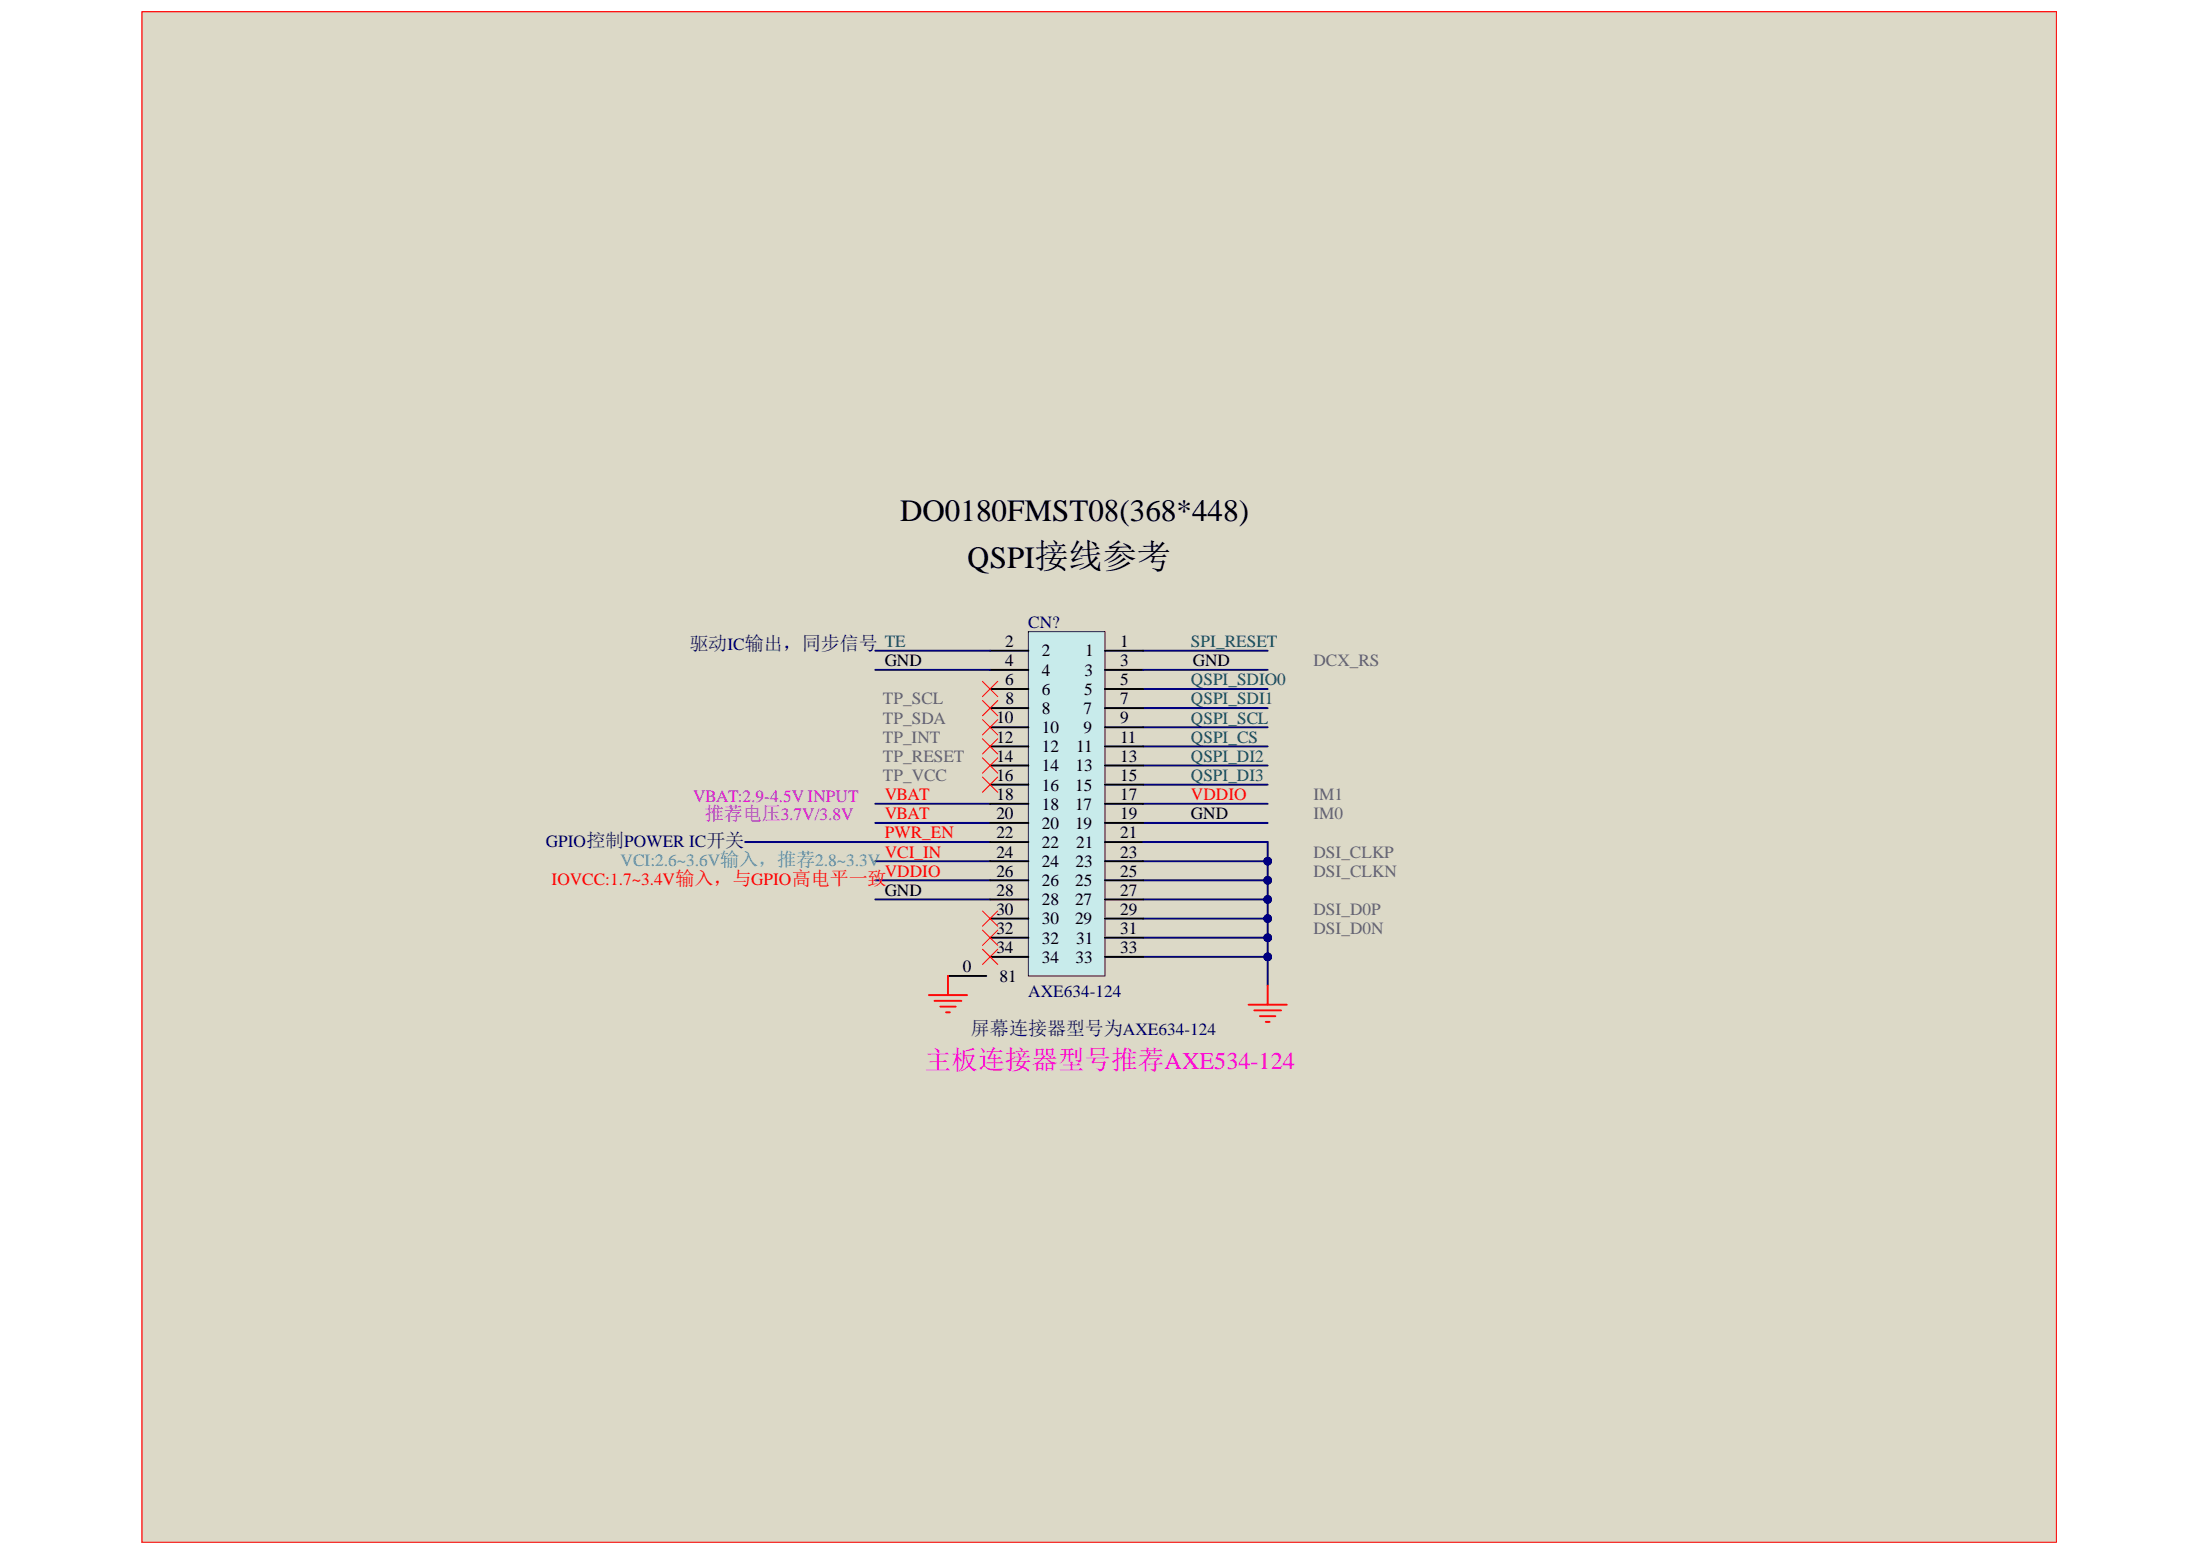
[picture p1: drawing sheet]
<svg xmlns="http://www.w3.org/2000/svg" width="297mm" height="210mm" viewBox="0 0 297 210" stroke-linecap="round" stroke-linejoin="round" font-family="sans-serif">
<path d="M19.2 1.6h258.4v206.6h-258.4z" fill-rule="evenodd" fill="#dcd9c7"/>
<path d="M19.2 1.6h258.4v206.6h-258.4z" fill="none" stroke="#f00" stroke-width=".14"/>
<path d="M19.2 1.6h258.4v206.6h-258.4z" fill-rule="evenodd" fill="#dcd9c7"/>
<path d="M19.2 1.6h258.4v206.6h-258.4z" fill="none" stroke="#f00" stroke-width=".14"/>
<path d="M154.4 98.2h16.8M154.4 95.6h16.8M154.4 93h16.8M154.4 87.8h16.8M154.4 111.1h16.8M154.4 108.5h16.8M154.4 105.9h16.8M154.4 116.3h16.8" fill="none" stroke="#000080" stroke-width=".26"/>
<circle cx="171.2" cy="116.2" r=".52" fill="#000080"/>
<circle cx="171.2" cy="116.2" r=".52" fill="none" stroke="#000080" stroke-width=".14"/>
<path d="M154.4 103.3h16.8M154.4 100.8h16.8M154.4 129.2h16.8" fill="none" stroke="#000080" stroke-width=".26"/>
<circle cx="171.2" cy="129.2" r=".52" fill="#000080"/>
<circle cx="171.2" cy="129.2" r=".52" fill="none" stroke="#000080" stroke-width=".14"/>
<path d="M154.4 126.6h16.8" fill="none" stroke="#000080" stroke-width=".26"/>
<circle cx="171.2" cy="126.6" r=".52" fill="#000080"/>
<circle cx="171.2" cy="126.6" r=".52" fill="none" stroke="#000080" stroke-width=".14"/>
<path d="M154.4 124h16.8" fill="none" stroke="#000080" stroke-width=".26"/>
<circle cx="171.2" cy="124" r=".52" fill="#000080"/>
<circle cx="171.2" cy="124" r=".52" fill="none" stroke="#000080" stroke-width=".14"/>
<path d="M154.4 121.4h16.8" fill="none" stroke="#000080" stroke-width=".26"/>
<circle cx="171.2" cy="121.4" r=".52" fill="#000080"/>
<circle cx="171.2" cy="121.4" r=".52" fill="none" stroke="#000080" stroke-width=".14"/>
<path d="M154.4 118.8h16.8" fill="none" stroke="#000080" stroke-width=".26"/>
<circle cx="171.2" cy="118.8" r=".52" fill="#000080"/>
<circle cx="171.2" cy="118.8" r=".52" fill="none" stroke="#000080" stroke-width=".14"/>
<path d="M100.6 113.7h33.1M118.2 111.1h15.5M118.2 108.5h15.5M118.2 116.3h15.5M118.2 118.8h15.5M118.2 121.4h15.5" fill="none" stroke="#000080" stroke-width=".26"/>
<path d="M138.9 85.3h10.3v46.4h-10.3z" fill-rule="evenodd" fill="#c8ebeb"/>
<path d="M138.9 85.3h10.3v46.4h-10.3z" fill="none" stroke="#800000" stroke-width=".14"/>
<g fill="none" stroke="#000" stroke-width=".26">
<path d="M133.7 87.8h5.2M133.7 90.4h5.2M133.7 93h5.2M133.7 95.6h5.2M133.7 98.2h5.2M149.2 87.8h5.2M149.2 90.4h5.2M149.2 93h5.2M149.2 95.6h5.2M149.2 98.2h5.2M133.7 100.8h5.2M133.7 103.3h5.2"/>
<path d="M133.7 105.9h5.2M133.7 108.5h5.2M133.7 111.1h5.2M133.7 113.7h5.2M133.7 116.3h5.2M133.7 118.8h5.2M149.2 100.8h5.2M149.2 103.3h5.2M149.2 105.9h5.2M149.2 108.5h5.2M149.2 111.1h5.2M149.2 113.7h5.2"/>
<path d="M149.2 116.3h5.2M149.2 118.8h5.2M128 131.7h5.2M133.7 121.4h5.2M133.7 124h5.2M133.7 126.6h5.2M133.7 129.2h5.2M149.2 121.4h5.2M149.2 124h5.2M149.2 126.6h5.2M149.2 129.2h5.2"/>
</g>
<path d="M125.4 134.3h5.2M126.2 135.1h3.6M127 135.9h2M127.7 136.7h.6M128 131.7v2.6" fill="none" stroke="#f00" stroke-width=".26"/>
<path d="M118.2 90.4h15.5M118.2 87.8h15.5M154.4 90.4h16.8M154.4 113.7h16.8v19.3" fill="none" stroke="#000080" stroke-width=".26"/>
<g fill="none" stroke="#f00" stroke-width=".14">
<path d="M132.6 92l2.1 2M132.6 94.6l2.1 2M132.6 97.1l2.1 2.1M132.6 99.7l2.1 2.1M134.7 92l-2.1 2M134.7 94.6l-2.1 2M134.7 97.1l-2.1 2.1M134.7 99.7l-2.1 2.1M132.6 102.3l2.1 2.1M132.6 104.9l2.1 2M134.7 102.3l-2.1 2.1M134.7 104.9l-2.1 2"/>
<path d="M132.6 125.5l2.1 2.1M132.6 123l2.1 2M132.6 128.1l2.1 2.1M134.7 125.5l-2.1 2.1M134.7 123l-2.1 2M134.7 128.1l-2.1 2.1"/>
</g>
<circle cx="171.2" cy="116.2" r=".52" fill="#000080"/>
<circle cx="171.2" cy="116.2" r=".52" fill="none" stroke="#000080" stroke-width=".14"/>
<circle cx="171.2" cy="118.8" r=".52" fill="#000080"/>
<circle cx="171.2" cy="118.8" r=".52" fill="none" stroke="#000080" stroke-width=".14"/>
<circle cx="171.2" cy="121.4" r=".52" fill="#000080"/>
<circle cx="171.2" cy="121.4" r=".52" fill="none" stroke="#000080" stroke-width=".14"/>
<circle cx="171.2" cy="124" r=".52" fill="#000080"/>
<circle cx="171.2" cy="124" r=".52" fill="none" stroke="#000080" stroke-width=".14"/>
<circle cx="171.2" cy="126.6" r=".52" fill="#000080"/>
<circle cx="171.2" cy="126.6" r=".52" fill="none" stroke="#000080" stroke-width=".14"/>
<circle cx="171.2" cy="129.2" r=".52" fill="#000080"/>
<circle cx="171.2" cy="129.2" r=".52" fill="none" stroke="#000080" stroke-width=".14"/>
<path d="M168.6 135.6h5.1" fill="none" stroke="#f00" stroke-width=".25"/>
<path d="M169.3 136.4h3.7M170.1 137.2h2.1M170.9 137.9h.5M171.2 133v2.6" fill="none" stroke="#f00" stroke-width=".26"/>
<g font-size="4.2">
<text x="121.5" y="70.4">DO0180FMST08(368*448)</text>
<text x="130.6" y="76.6">QSPI接线参考</text>
</g>
<text font-size="3.6" fill="#f0f" x="124.9" y="144.3">主板连接器型号推荐AXE534-124</text>
<g font-size="2.6" fill="#000080">
<text x="93.1" y="87.8">驱动IC输出，同步信号 TE</text>
<text x="131.1" y="139.6">屏幕连接器型号为AXE634-124</text>
</g>
<text font-size="2.6" fill="#90f" x="95.2" y="110.7">推荐电压3.7V/3.8V</text>
<g font-size="2.3">
<text x="119.5" y="89.9">GND</text>
<text x="135.7" y="87.3">2</text>
<text x="135.7" y="89.9">4</text>
<text x="140.7" y="88.6">2</text>
<text x="146.5" y="88.6">1</text>
<text x="151.2" y="89.9">3</text>
<text x="151.2" y="87.3">1</text>
<text x="161.1" y="89.9">GND</text>
<text x="135.7" y="92.5">6</text>
<text x="135.8" y="95.1">8</text>
<text x="140.7" y="91.2">4</text>
<text x="140.7" y="93.8">6</text>
<text x="146.4" y="93.8">5</text>
<text x="146.4" y="91.2">3</text>
<text x="151.2" y="92.5">5</text>
<text x="151.2" y="95.1">7</text>
<text x="134.5" y="97.7">10</text>
<text x="134.5" y="100.2">12</text>
<text x="140.7" y="96.4">8</text>
<text x="140.7" y="99">10</text>
<text x="140.7" y="101.6">12</text>
<text x="145.3" y="101.6">11</text>
<text x="146.3" y="96.4">7</text>
<text x="146.3" y="99">9</text>
<text x="151.2" y="100.2">11</text>
<text x="151.2" y="97.7">9</text>
<text x="134.5" y="102.8">14</text>
<text x="134.5" y="105.4">16</text>
<text x="134.6" y="108">18</text>
<text x="140.7" y="104.1">14</text>
<text x="140.7" y="106.7">16</text>
<text x="145.2" y="106.7">15</text>
<text x="145.2" y="104.1">13</text>
<text x="151.2" y="102.8">13</text>
<text x="151.2" y="108">17</text>
<text x="151.2" y="105.4">15</text>
<text x="134.5" y="110.6">20</text>
<text x="134.5" y="113.2">22</text>
<text x="140.7" y="109.3">18</text>
<text x="140.7" y="111.9">20</text>
<text x="145.1" y="109.3">17</text>
<text x="145.1" y="111.9">19</text>
<text x="151.2" y="113.2">21</text>
<text x="151.2" y="110.6">19</text>
<text x="160.8" y="110.6">GND</text>
<text x="134.5" y="115.8">24</text>
<text x="134.5" y="118.3">26</text>
<text x="140.7" y="114.4">22</text>
<text x="140.7" y="117">24</text>
<text x="140.7" y="119.6">26</text>
<text x="145.2" y="119.6">25</text>
<text x="145.2" y="117">23</text>
<text x="145.3" y="114.4">21</text>
<text x="151.2" y="115.8">23</text>
<text x="151.2" y="118.3">25</text>
<text x="119.5" y="120.9">GND</text>
<text x="134.5" y="123.5">30</text>
<text x="134.6" y="120.9">28</text>
<text x="140.7" y="122.2">28</text>
<text x="140.7" y="124.8">30</text>
<text x="145.1" y="122.2">27</text>
<text x="145.1" y="124.8">29</text>
<text x="151.2" y="120.9">27</text>
<text x="151.2" y="123.5">29</text>
<text x="130" y="131.2">0</text>
<text x="134.5" y="126.1">32</text>
<text x="134.5" y="128.7">34</text>
<text x="140.7" y="127.4">32</text>
<text x="140.7" y="130">34</text>
<text x="145.2" y="130">33</text>
<text x="145.3" y="127.4">31</text>
<text x="151.2" y="128.7">33</text>
<text x="151.2" y="126.1">31</text>
<text x="134.9" y="132.5">81</text>
</g>
<g font-size="2.3" fill="#000080">
<text x="138.8" y="84.8">CN?</text>
<text x="73.7" y="114.4">GPIO控制POWER IC开关</text>
<text x="138.8" y="134.6">AXE634-124</text>
</g>
<g font-size="2.3" fill="#134f5c">
<text x="160.8" y="87.3">SPI_RESET</text>
<text x="160.8" y="95.1">QSPI_SDI1</text>
<text x="160.8" y="92.5">QSPI_SDIO0</text>
<text x="160.8" y="100.2">QSPI_CS</text>
<text x="160.8" y="97.7">QSPI_SCL</text>
<text x="160.8" y="102.8">QSPI_DI2</text>
<text x="160.8" y="105.4">QSPI_DI3</text>
</g>
<g font-size="2.3" fill="#666">
<text x="177.3" y="89.9">DCX_RS</text>
<text x="119.2" y="95.1">TP_SCL</text>
<text x="119.2" y="100.2">TP_INT</text>
<text x="119.2" y="97.7">TP_SDA</text>
<text x="119.2" y="102.8">TP_RESET</text>
<text x="119.2" y="105.4">TP_VCC</text>
<text x="177.3" y="108">IM1</text>
<text x="177.3" y="110.6">IM0</text>
<text x="177.3" y="118.3">DSI_CLKN</text>
<text x="177.3" y="115.8">DSI_CLKP</text>
<text x="177.3" y="123.5">DSI_D0P</text>
<text x="177.3" y="126.1">DSI_D0N</text>
</g>
<g font-size="2.3" fill="#f00">
<text x="119.5" y="108">VBAT</text>
<text x="160.8" y="108">VDDIO</text>
<text x="119.5" y="113.2">PWR_EN</text>
<text x="119.5" y="110.6">VBAT</text>
<text x="74.5" y="119.5">IOVCC:1.7~3.4V输入，与GPIO高电平一致</text>
<text x="119.5" y="118.3">VDDIO</text>
<text x="119.5" y="115.8">VCI_IN</text>
</g>
<text font-size="2.3" fill="#90f" x="93.6" y="108.3">VBAT:2.9-4.5V INPUT</text>
<text font-size="2.3" fill="#3d85c6" x="83.8" y="116.9">VCI:2.6~3.6V输入，推荐2.8~3.3V</text>
</svg>
